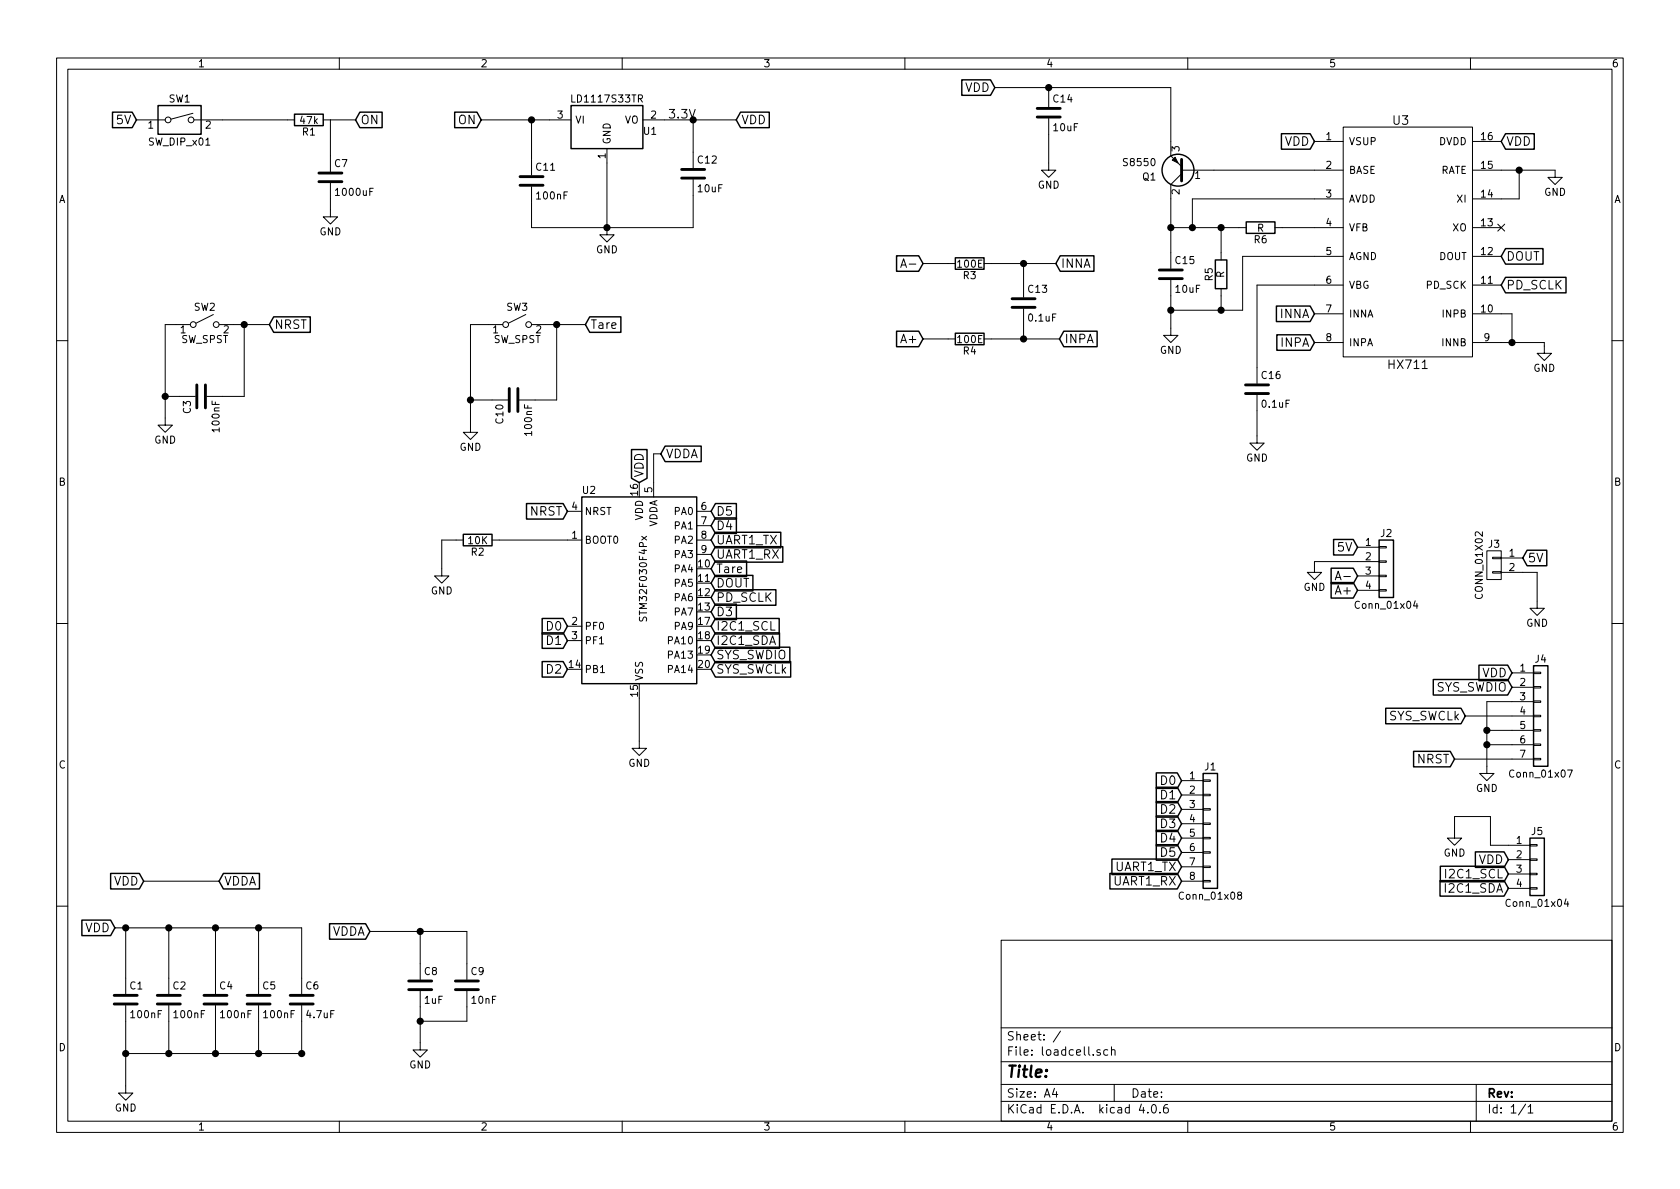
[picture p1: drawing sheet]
EESchema Schematic File Version 2
LIBS:power
LIBS:device
LIBS:transistors
LIBS:conn
LIBS:linear
LIBS:regul
LIBS:74xx
LIBS:cmos4000
LIBS:adc-dac
LIBS:memory
LIBS:xilinx
LIBS:microcontrollers
LIBS:dsp
LIBS:microchip
LIBS:analog_switches
LIBS:motorola
LIBS:texas
LIBS:intel
LIBS:audio
LIBS:interface
LIBS:digital-audio
LIBS:philips
LIBS:display
LIBS:cypress
LIBS:siliconi
LIBS:opto
LIBS:atmel
LIBS:contrib
LIBS:valves
LIBS:custom_component
LIBS:dac
LIBS:MCU_ST_STM32F0
LIBS:Switch
LIBS:switches
LIBS:loadcell-cache
EELAYER 25 0
EELAYER END
$Descr A4 11693 8268
encoding utf-8
Sheet 1 1
Title ""
Date ""
Rev ""
Comp ""
Comment1 ""
Comment2 ""
Comment3 ""
Comment4 ""
$EndDescr
$Comp
L HX711 U3
U 1 1
P 9750 1675
F 0 "U3" H 9750 2525 60  0000 C CNN
F 1 "HX711" H 9800 825 60  0000 C CNN
F 2 "Housings_SSOP:SOP-16_4.4x10.4mm_Pitch1.27mm" H 10050 1275 60  0001 C CNN
F 3 "" H 10050 1275 60  0001 C CNN
	1    9750 1675
	1    0    0    -1  
$EndComp
$Comp
L Q_PNP_BCE Q1
U 1 1
P 8250 1175
F 0 "Q1" H 8450 1225 50  0000 L CNN
F 1 "S8550" H 8450 1125 50  0000 L CNN
F 2 "TO_SOT_Packages_SMD:SOT-23" H 8450 1275 50  0001 C CNN
F 3 "" H 8250 1175 50  0001 C CNN
	1    8250 1175
	-1   0    0    1   
$EndComp
$Comp
L LD1117S33TR U1
U 1 1
P 4225 875
F 0 "U1" H 4525 850 50  0000 C CNN
F 1 "LD1117S33TR" H 4225 1075 50  0000 C CNN
F 2 "TO_SOT_Packages_SMD:SOT-223" H 4225 975 50  0001 C CNN
F 3 "" H 4225 875 50  0001 C CNN
	1    4225 875 
	1    0    0    -1  
$EndComp
$Comp
L CONN_01X02 J3
U 1 1
P 10400 3925
F 0 "J3" H 10400 4075 50  0000 C CNN
F 1 "CONN_01X02" V 10500 3925 50  0000 C CNN
F 2 "Pin_Headers:Pin_Header_Straight_1x02_Pitch2.54mm" H 10400 3925 50  0001 C CNN
F 3 "" H 10400 3925 50  0001 C CNN
	1    10400 3925
	-1   0    0    -1  
$EndComp
Text GLabel 10600 3875 2    60   Input ~ 0
5V
$Comp
L GND #PWR01
U 1 1
P 10700 4175
F 0 "#PWR01" H 10700 3925 50  0001 C CNN
F 1 "GND" H 10700 4025 50  0000 C CNN
F 2 "" H 10700 4175 50  0001 C CNN
F 3 "" H 10700 4175 50  0001 C CNN
	1    10700 4175
	1    0    0    -1  
$EndComp
Text GLabel 950  825  0    60   Input ~ 0
5V
$Comp
L GND #PWR02
U 1 1
P 4225 1575
F 0 "#PWR02" H 4225 1325 50  0001 C CNN
F 1 "GND" H 4225 1425 50  0000 C CNN
F 2 "" H 4225 1575 50  0001 C CNN
F 3 "" H 4225 1575 50  0001 C CNN
	1    4225 1575
	1    0    0    -1  
$EndComp
$Comp
L C C11
U 1 1
P 3700 1250
F 0 "C11" H 3725 1350 50  0000 L CNN
F 1 "100nF" H 3725 1150 50  0000 L CNN
F 2 "Capacitors_SMD:C_1206_HandSoldering" H 3738 1100 50  0001 C CNN
F 3 "" H 3700 1250 50  0001 C CNN
	1    3700 1250
	1    0    0    -1  
$EndComp
$Comp
L C C12
U 1 1
P 4825 1200
F 0 "C12" H 4850 1300 50  0000 L CNN
F 1 "10uF" H 4850 1100 50  0000 L CNN
F 2 "Capacitors_SMD:C_1206_HandSoldering" H 4863 1050 50  0001 C CNN
F 3 "" H 4825 1200 50  0001 C CNN
	1    4825 1200
	1    0    0    -1  
$EndComp
Text Label 4650 825  0    60   ~ 0
3.3V
Text GLabel 5125 825  2    60   Input ~ 0
VDD
Text GLabel 10450 975  2    60   Input ~ 0
VDD
Text GLabel 6925 600  0    60   Input ~ 0
VDD
$Comp
L C C14
U 1 1
P 7300 775
F 0 "C14" H 7325 875 50  0000 L CNN
F 1 "10uF" H 7325 675 50  0000 L CNN
F 2 "Capacitors_SMD:C_1206_HandSoldering" H 7338 625 50  0001 C CNN
F 3 "" H 7300 775 50  0001 C CNN
	1    7300 775 
	1    0    0    -1  
$EndComp
$Comp
L GND #PWR03
U 1 1
P 7300 1125
F 0 "#PWR03" H 7300 875 50  0001 C CNN
F 1 "GND" H 7300 975 50  0000 C CNN
F 2 "" H 7300 1125 50  0001 C CNN
F 3 "" H 7300 1125 50  0001 C CNN
	1    7300 1125
	1    0    0    -1  
$EndComp
Text GLabel 9150 975  0    60   Input ~ 0
VDD
Text GLabel 9450 4000 0    60   Input ~ 0
A-
Text GLabel 9450 4100 0    60   Input ~ 0
A+
$Comp
L C C15
U 1 1
P 8150 1900
F 0 "C15" H 8175 2000 50  0000 L CNN
F 1 "10uF" H 8175 1800 50  0000 L CNN
F 2 "Capacitors_SMD:C_1206_HandSoldering" H 8188 1750 50  0001 C CNN
F 3 "" H 8150 1900 50  0001 C CNN
	1    8150 1900
	1    0    0    -1  
$EndComp
$Comp
L GND #PWR04
U 1 1
P 8150 2275
F 0 "#PWR04" H 8150 2025 50  0001 C CNN
F 1 "GND" H 8150 2125 50  0000 C CNN
F 2 "" H 8150 2275 50  0001 C CNN
F 3 "" H 8150 2275 50  0001 C CNN
	1    8150 2275
	1    0    0    -1  
$EndComp
$Comp
L R R6
U 1 1
P 8775 1575
F 0 "R6" V 8855 1575 50  0000 C CNN
F 1 "R" V 8775 1575 50  0000 C CNN
F 2 "Resistors_SMD:R_1206_HandSoldering" V 8705 1575 50  0001 C CNN
F 3 "" H 8775 1575 50  0001 C CNN
	1    8775 1575
	0    1    1    0   
$EndComp
$Comp
L R R5
U 1 1
P 8500 1900
F 0 "R5" V 8580 1900 50  0000 C CNN
F 1 "R" V 8500 1900 50  0000 C CNN
F 2 "Resistors_SMD:R_1206_HandSoldering" V 8430 1900 50  0001 C CNN
F 3 "" H 8500 1900 50  0001 C CNN
	1    8500 1900
	-1   0    0    1   
$EndComp
$Comp
L C C16
U 1 1
P 8750 2700
F 0 "C16" H 8775 2800 50  0000 L CNN
F 1 "0.1uF" H 8775 2600 50  0000 L CNN
F 2 "Capacitors_SMD:C_1206_HandSoldering" H 8788 2550 50  0001 C CNN
F 3 "" H 8750 2700 50  0001 C CNN
	1    8750 2700
	1    0    0    -1  
$EndComp
$Comp
L GND #PWR05
U 1 1
P 8750 3025
F 0 "#PWR05" H 8750 2775 50  0001 C CNN
F 1 "GND" H 8750 2875 50  0000 C CNN
F 2 "" H 8750 3025 50  0001 C CNN
F 3 "" H 8750 3025 50  0001 C CNN
	1    8750 3025
	1    0    0    -1  
$EndComp
Text GLabel 9150 2175 0    60   Input ~ 0
INNA
Text GLabel 9150 2375 0    60   Input ~ 0
INPA
$Comp
L R R3
U 1 1
P 6750 1825
F 0 "R3" V 6830 1825 50  0000 C CNN
F 1 "100E" V 6750 1825 50  0000 C CNN
F 2 "Resistors_SMD:R_1206_HandSoldering" V 6680 1825 50  0001 C CNN
F 3 "" H 6750 1825 50  0001 C CNN
	1    6750 1825
	0    1    1    0   
$EndComp
$Comp
L R R4
U 1 1
P 6750 2350
F 0 "R4" V 6830 2350 50  0000 C CNN
F 1 "100E" V 6750 2350 50  0000 C CNN
F 2 "Resistors_SMD:R_1206_HandSoldering" V 6680 2350 50  0001 C CNN
F 3 "" H 6750 2350 50  0001 C CNN
	1    6750 2350
	0    1    1    0   
$EndComp
$Comp
L C C13
U 1 1
P 7125 2100
F 0 "C13" H 7150 2200 50  0000 L CNN
F 1 "0.1uF" H 7150 2000 50  0000 L CNN
F 2 "Capacitors_SMD:C_1206_HandSoldering" H 7163 1950 50  0001 C CNN
F 3 "" H 7125 2100 50  0001 C CNN
	1    7125 2100
	1    0    0    -1  
$EndComp
Text GLabel 6425 1825 0    60   Input ~ 0
A-
Text GLabel 6425 2350 0    60   Input ~ 0
A+
Text GLabel 7350 1825 2    60   Input ~ 0
INNA
Text GLabel 7375 2350 2    60   Input ~ 0
INPA
$Comp
L GND #PWR06
U 1 1
P 10825 1175
F 0 "#PWR06" H 10825 925 50  0001 C CNN
F 1 "GND" H 10825 1025 50  0000 C CNN
F 2 "" H 10825 1175 50  0001 C CNN
F 3 "" H 10825 1175 50  0001 C CNN
	1    10825 1175
	1    0    0    -1  
$EndComp
$Comp
L GND #PWR07
U 1 1
P 10750 2400
F 0 "#PWR07" H 10750 2150 50  0001 C CNN
F 1 "GND" H 10750 2250 50  0000 C CNN
F 2 "" H 10750 2400 50  0001 C CNN
F 3 "" H 10750 2400 50  0001 C CNN
	1    10750 2400
	1    0    0    -1  
$EndComp
Text GLabel 10450 1775 2    60   Input ~ 0
DOUT
Text GLabel 10450 1975 2    60   Input ~ 0
PD_SCLK
NoConn ~ 10450 1575
$Comp
L STM32F030F4Px U2
U 1 1
P 4450 4050
F 0 "U2" H 4050 4700 50  0000 L CNN
F 1 "STM32F030F4Px" V 4475 3775 50  0000 L CNN
F 2 "Housings_SSOP:SSOP-20_4.4x6.5mm_Pitch0.65mm" H 4050 3350 50  0001 R CNN
F 3 "" H 4450 4050 50  0001 C CNN
	1    4450 4050
	1    0    0    -1  
$EndComp
$Comp
L R R2
U 1 1
P 3325 3750
F 0 "R2" V 3405 3750 50  0000 C CNN
F 1 "10K" V 3325 3750 50  0000 C CNN
F 2 "Resistors_SMD:R_1206_HandSoldering" V 3255 3750 50  0001 C CNN
F 3 "" H 3325 3750 50  0001 C CNN
	1    3325 3750
	0    1    1    0   
$EndComp
$Comp
L GND #PWR08
U 1 1
P 3075 3950
F 0 "#PWR08" H 3075 3700 50  0001 C CNN
F 1 "GND" H 3075 3800 50  0000 C CNN
F 2 "" H 3075 3950 50  0001 C CNN
F 3 "" H 3075 3950 50  0001 C CNN
	1    3075 3950
	1    0    0    -1  
$EndComp
$Comp
L C C1
U 1 1
P 875 6950
F 0 "C1" H 900 7050 50  0000 L CNN
F 1 "100nF" H 900 6850 50  0000 L CNN
F 2 "Capacitors_SMD:C_1206_HandSoldering" H 913 6800 50  0001 C CNN
F 3 "" H 875 6950 50  0001 C CNN
	1    875  6950
	1    0    0    -1  
$EndComp
$Comp
L C C2
U 1 1
P 1175 6950
F 0 "C2" H 1200 7050 50  0000 L CNN
F 1 "100nF" H 1200 6850 50  0000 L CNN
F 2 "Capacitors_SMD:C_1206_HandSoldering" H 1213 6800 50  0001 C CNN
F 3 "" H 1175 6950 50  0001 C CNN
	1    1175 6950
	1    0    0    -1  
$EndComp
$Comp
L C C4
U 1 1
P 1500 6950
F 0 "C4" H 1525 7050 50  0000 L CNN
F 1 "100nF" H 1525 6850 50  0000 L CNN
F 2 "Capacitors_SMD:C_1206_HandSoldering" H 1538 6800 50  0001 C CNN
F 3 "" H 1500 6950 50  0001 C CNN
	1    1500 6950
	1    0    0    -1  
$EndComp
$Comp
L C C5
U 1 1
P 1800 6950
F 0 "C5" H 1825 7050 50  0000 L CNN
F 1 "100nF" H 1825 6850 50  0000 L CNN
F 2 "Capacitors_SMD:C_1206_HandSoldering" H 1838 6800 50  0001 C CNN
F 3 "" H 1800 6950 50  0001 C CNN
	1    1800 6950
	1    0    0    -1  
$EndComp
Text GLabel 800  6450 0    60   Input ~ 0
VDD
$Comp
L GND #PWR09
U 1 1
P 875 7550
F 0 "#PWR09" H 875 7300 50  0001 C CNN
F 1 "GND" H 875 7400 50  0000 C CNN
F 2 "" H 875 7550 50  0001 C CNN
F 3 "" H 875 7550 50  0001 C CNN
	1    875  7550
	1    0    0    -1  
$EndComp
$Comp
L C C6
U 1 1
P 2100 6950
F 0 "C6" H 2125 7050 50  0000 L CNN
F 1 "4.7uF" H 2125 6850 50  0000 L CNN
F 2 "Capacitors_SMD:C_1206_HandSoldering" H 2138 6800 50  0001 C CNN
F 3 "" H 2100 6950 50  0001 C CNN
	1    2100 6950
	1    0    0    -1  
$EndComp
$Comp
L C C9
U 1 1
P 3250 6850
F 0 "C9" H 3275 6950 50  0000 L CNN
F 1 "10nF" H 3275 6750 50  0000 L CNN
F 2 "Capacitors_SMD:C_1206_HandSoldering" H 3288 6700 50  0001 C CNN
F 3 "" H 3250 6850 50  0001 C CNN
	1    3250 6850
	1    0    0    -1  
$EndComp
$Comp
L C C8
U 1 1
P 2925 6850
F 0 "C8" H 2950 6950 50  0000 L CNN
F 1 "1uF" H 2950 6750 50  0000 L CNN
F 2 "Capacitors_SMD:C_1206_HandSoldering" H 2963 6700 50  0001 C CNN
F 3 "" H 2925 6850 50  0001 C CNN
	1    2925 6850
	1    0    0    -1  
$EndComp
Text GLabel 2575 6475 0    60   Input ~ 0
VDDA
$Comp
L GND #PWR010
U 1 1
P 2925 7250
F 0 "#PWR010" H 2925 7000 50  0001 C CNN
F 1 "GND" H 2925 7100 50  0000 C CNN
F 2 "" H 2925 7250 50  0001 C CNN
F 3 "" H 2925 7250 50  0001 C CNN
	1    2925 7250
	1    0    0    -1  
$EndComp
Text GLabel 4450 3350 1    60   Input ~ 0
VDD
Text GLabel 4600 3150 2    60   Input ~ 0
VDDA
$Comp
L C C3
U 1 1
P 1400 2750
F 0 "C3" H 1425 2850 50  0000 L CNN
F 1 "100nF" H 1425 2650 50  0000 L CNN
F 2 "Capacitors_SMD:C_1206_HandSoldering" H 1438 2600 50  0001 C CNN
F 3 "" H 1400 2750 50  0001 C CNN
	1    1400 2750
	0    -1   1    0   
$EndComp
$Comp
L GND #PWR011
U 1 1
P 1150 2900
F 0 "#PWR011" H 1150 2650 50  0001 C CNN
F 1 "GND" H 1150 2750 50  0000 C CNN
F 2 "" H 1150 2900 50  0001 C CNN
F 3 "" H 1150 2900 50  0001 C CNN
	1    1150 2900
	1    0    0    -1  
$EndComp
Text GLabel 3950 3550 0    60   Input ~ 0
NRST
Text GLabel 4950 4650 2    60   Input ~ 0
SYS_SWCLk
Text GLabel 4950 4550 2    60   Input ~ 0
SYS_SWDIO
Text GLabel 4950 4350 2    60   Input ~ 0
I2C1_SCL
Text GLabel 4950 4450 2    60   Input ~ 0
I2C1_SDA
Text GLabel 4950 3750 2    60   Input ~ 0
UART1_TX
Text GLabel 4950 3850 2    60   Input ~ 0
UART1_RX
Text GLabel 9450 3800 0    60   Input ~ 0
5V
$Comp
L GND #PWR012
U 1 1
P 9150 3925
F 0 "#PWR012" H 9150 3675 50  0001 C CNN
F 1 "GND" H 9150 3775 50  0000 C CNN
F 2 "" H 9150 3925 50  0001 C CNN
F 3 "" H 9150 3925 50  0001 C CNN
	1    9150 3925
	1    0    0    -1  
$EndComp
$Comp
L GND #PWR013
U 1 1
P 4450 5150
F 0 "#PWR013" H 4450 4900 50  0001 C CNN
F 1 "GND" H 4450 5000 50  0000 C CNN
F 2 "" H 4450 5150 50  0001 C CNN
F 3 "" H 4450 5150 50  0001 C CNN
	1    4450 5150
	1    0    0    -1  
$EndComp
Text GLabel 10525 4675 0    60   Input ~ 0
VDD
$Comp
L GND #PWR014
U 1 1
P 10350 5325
F 0 "#PWR014" H 10350 5075 50  0001 C CNN
F 1 "GND" H 10350 5175 50  0000 C CNN
F 2 "" H 10350 5325 50  0001 C CNN
F 3 "" H 10350 5325 50  0001 C CNN
	1    10350 5325
	1    0    0    -1  
$EndComp
Text GLabel 10525 4775 0    60   Input ~ 0
SYS_SWDIO
Text GLabel 10200 4975 0    60   Input ~ 0
SYS_SWCLk
$Comp
L Conn_01x07 J4
U 1 1
P 10725 4975
F 0 "J4" H 10725 5375 50  0000 C CNN
F 1 "Conn_01x07" H 10725 4575 50  0000 C CNN
F 2 "Pin_Headers:Pin_Header_Straight_1x07_Pitch2.54mm" H 10725 4975 50  0001 C CNN
F 3 "" H 10725 4975 50  0001 C CNN
	1    10725 4975
	1    0    0    -1  
$EndComp
Text GLabel 10125 5275 0    60   Input ~ 0
NRST
Text GLabel 2475 825  2    60   Input ~ 0
ON
Text GLabel 3350 825  0    60   Input ~ 0
ON
$Comp
L R R1
U 1 1
P 2150 825
F 0 "R1" V 2230 825 50  0000 C CNN
F 1 "47k" V 2150 825 50  0000 C CNN
F 2 "Resistors_SMD:R_1206_HandSoldering" V 2080 825 50  0001 C CNN
F 3 "" H 2150 825 50  0001 C CNN
	1    2150 825 
	0    1    1    0   
$EndComp
$Comp
L C C7
U 1 1
P 2300 1225
F 0 "C7" H 2325 1325 50  0000 L CNN
F 1 "1000uF" H 2325 1125 50  0000 L CNN
F 2 "Capacitors_SMD:C_1206_HandSoldering" H 2338 1075 50  0001 C CNN
F 3 "" H 2300 1225 50  0001 C CNN
	1    2300 1225
	1    0    0    -1  
$EndComp
$Comp
L GND #PWR015
U 1 1
P 2300 1450
F 0 "#PWR015" H 2300 1200 50  0001 C CNN
F 1 "GND" H 2300 1300 50  0000 C CNN
F 2 "" H 2300 1450 50  0001 C CNN
F 3 "" H 2300 1450 50  0001 C CNN
	1    2300 1450
	1    0    0    -1  
$EndComp
Text GLabel 1875 2250 2    60   Input ~ 0
NRST
$Comp
L C C10
U 1 1
P 3575 2775
F 0 "C10" H 3600 2875 50  0000 L CNN
F 1 "100nF" H 3600 2675 50  0000 L CNN
F 2 "Capacitors_SMD:C_1206_HandSoldering" H 3613 2625 50  0001 C CNN
F 3 "" H 3575 2775 50  0001 C CNN
	1    3575 2775
	0    -1   1    0   
$EndComp
Text GLabel 4075 2250 2    60   Input ~ 0
Tare
$Comp
L GND #PWR016
U 1 1
P 3275 2950
F 0 "#PWR016" H 3275 2700 50  0001 C CNN
F 1 "GND" H 3275 2800 50  0000 C CNN
F 2 "" H 3275 2950 50  0001 C CNN
F 3 "" H 3275 2950 50  0001 C CNN
	1    3275 2950
	1    0    0    -1  
$EndComp
Connection ~ 3875 2250
Wire Wire Line
	3875 2775 3725 2775
Wire Wire Line
	3875 2250 3875 2775
Wire Wire Line
	3800 2250 4075 2250
Wire Wire Line
	3275 2775 3425 2775
Wire Wire Line
	3275 2250 3275 2950
Wire Wire Line
	2475 825  2300 825 
Wire Wire Line
	2300 1375 2300 1450
Wire Wire Line
	2300 825  2300 1075
Wire Wire Line
	1225 2250 1150 2250
Connection ~ 1700 2250
Wire Wire Line
	1625 2250 1875 2250
Connection ~ 1150 2750
Wire Wire Line
	1150 2250 1150 2900
Wire Wire Line
	1700 2250 1700 2750
Wire Wire Line
	10525 5275 10125 5275
Wire Wire Line
	10525 4975 10200 4975
Connection ~ 10350 5075
Wire Wire Line
	10525 5075 10350 5075
Connection ~ 10350 5175
Wire Wire Line
	10525 4875 10350 4875
Wire Wire Line
	10350 4875 10350 5325
Wire Wire Line
	10350 5175 10525 5175
Connection ~ 1800 6450
Connection ~ 1500 6450
Connection ~ 1175 6450
Connection ~ 875  6450
Wire Wire Line
	800  6450 2100 6450
Wire Wire Line
	875  7325 2100 7325
Wire Wire Line
	1150 2750 1250 2750
Wire Wire Line
	1700 2750 1550 2750
Connection ~ 2100 7325
Connection ~ 2925 7100
Wire Wire Line
	3250 7100 2925 7100
Wire Wire Line
	3250 7000 3250 7100
Connection ~ 2925 6475
Wire Wire Line
	3250 6475 3250 6700
Wire Wire Line
	2925 7000 2925 7250
Wire Wire Line
	2925 6475 2925 6700
Wire Wire Line
	2575 6475 3250 6475
Connection ~ 1800 7325
Wire Wire Line
	2100 7325 2100 7100
Wire Wire Line
	2100 6450 2100 6800
Wire Wire Line
	4450 4850 4450 5150
Connection ~ 1500 7325
Wire Wire Line
	1800 7325 1800 7100
Connection ~ 1175 7325
Wire Wire Line
	1500 7325 1500 7100
Connection ~ 875  7325
Wire Wire Line
	1175 7100 1175 7325
Wire Wire Line
	875  7100 875  7550
Wire Wire Line
	1800 6450 1800 6800
Wire Wire Line
	1500 6450 1500 6800
Wire Wire Line
	1175 6450 1175 6800
Wire Wire Line
	875  6450 875  6800
Wire Wire Line
	3075 3750 3075 3950
Wire Wire Line
	3175 3750 3075 3750
Wire Wire Line
	3950 3750 3475 3750
Connection ~ 10525 2375
Wire Wire Line
	10525 2175 10525 2375
Wire Wire Line
	10450 2175 10525 2175
Wire Wire Line
	10450 2375 10750 2375
Wire Wire Line
	10750 2375 10750 2400
Connection ~ 10575 1175
Wire Wire Line
	10575 1375 10575 1175
Wire Wire Line
	10450 1375 10575 1375
Wire Wire Line
	10450 1175 10825 1175
Connection ~ 7125 2350
Connection ~ 7125 1825
Wire Wire Line
	6425 2350 6600 2350
Wire Wire Line
	6425 1825 6600 1825
Wire Wire Line
	6900 2350 7375 2350
Wire Wire Line
	7125 2250 7125 2350
Wire Wire Line
	7125 1825 7125 1950
Wire Wire Line
	6900 1825 7350 1825
Wire Wire Line
	8750 3025 8750 2850
Wire Wire Line
	8750 1975 8750 2550
Wire Wire Line
	9150 1975 8750 1975
Connection ~ 8500 2150
Wire Wire Line
	8650 2150 8650 1775
Wire Wire Line
	8650 1775 9150 1775
Connection ~ 8150 2150
Wire Wire Line
	8150 2150 8650 2150
Wire Wire Line
	8500 2050 8500 2150
Wire Wire Line
	8150 2050 8150 2275
Connection ~ 8500 1575
Wire Wire Line
	8500 1575 8500 1750
Connection ~ 8300 1575
Connection ~ 8150 1575
Wire Wire Line
	8150 1575 8625 1575
Wire Wire Line
	8300 1375 8300 1575
Wire Wire Line
	9150 1375 8300 1375
Wire Wire Line
	9150 1575 8925 1575
Wire Wire Line
	8150 1375 8150 1750
Wire Wire Line
	7300 1125 7300 925 
Connection ~ 7300 600 
Wire Wire Line
	8150 600  8150 975 
Wire Wire Line
	7300 600  7300 625 
Wire Wire Line
	6925 600  8150 600 
Wire Wire Line
	9150 1175 8450 1175
Connection ~ 4825 825 
Wire Wire Line
	4225 1125 4225 1575
Connection ~ 4225 1575
Wire Wire Line
	4825 1575 4825 1350
Wire Wire Line
	3700 1575 4825 1575
Wire Wire Line
	3700 1400 3700 1575
Wire Wire Line
	4625 825  5125 825 
Wire Wire Line
	4825 1050 4825 825 
Connection ~ 3700 825 
Wire Wire Line
	3700 1100 3700 825 
Wire Wire Line
	3350 825  3825 825 
Wire Wire Line
	10700 3975 10600 3975
Wire Wire Line
	10700 4175 10700 3975
Wire Wire Line
	3400 2250 3275 2250
Connection ~ 3275 2775
Text GLabel 4950 3950 2    60   Input ~ 0
Tare
Text GLabel 3950 4350 0    60   Input ~ 0
D0
Text GLabel 3950 4450 0    60   Input ~ 0
D1
Text GLabel 3950 4650 0    60   Input ~ 0
D2
Text GLabel 4950 4250 2    60   Input ~ 0
D3
Text GLabel 4950 3650 2    60   Input ~ 0
D4
Text GLabel 4950 3550 2    60   Input ~ 0
D5
Text GLabel 8225 5425 0    60   Input ~ 0
D0
Text GLabel 8225 5525 0    60   Input ~ 0
D1
Text GLabel 8225 5625 0    60   Input ~ 0
D2
Text GLabel 8225 5725 0    60   Input ~ 0
D3
Text GLabel 8225 5825 0    60   Input ~ 0
D4
Text GLabel 8225 5925 0    60   Input ~ 0
D5
Text GLabel 4950 4050 2    60   Input ~ 0
DOUT
Text GLabel 4950 4150 2    60   Input ~ 0
PD_SCLK
$Comp
L Conn_01x04 J5
U 1 1
P 10700 5975
F 0 "J5" H 10700 6175 50  0000 C CNN
F 1 "Conn_01x04" H 10700 5675 50  0000 C CNN
F 2 "Pin_Headers:Pin_Header_Straight_1x04_Pitch2.54mm" H 10700 5975 50  0001 C CNN
F 3 "" H 10700 5975 50  0001 C CNN
	1    10700 5975
	1    0    0    -1  
$EndComp
Text GLabel 10500 5975 0    60   Input ~ 0
VDD
Text GLabel 10500 6075 0    60   Input ~ 0
I2C1_SCL
Text GLabel 10500 6175 0    60   Input ~ 0
I2C1_SDA
$Comp
L GND #PWR017
U 1 1
P 10125 5775
F 0 "#PWR017" H 10125 5525 50  0001 C CNN
F 1 "GND" H 10125 5625 50  0000 C CNN
F 2 "" H 10125 5775 50  0001 C CNN
F 3 "" H 10125 5775 50  0001 C CNN
	1    10125 5775
	1    0    0    -1  
$EndComp
Wire Wire Line
	10500 5875 10375 5875
Wire Wire Line
	10375 5875 10375 5675
Wire Wire Line
	10375 5675 10125 5675
Wire Wire Line
	10125 5675 10125 5775
$Comp
L Conn_01x04 J2
U 1 1
P 9650 3900
F 0 "J2" H 9650 4100 50  0000 C CNN
F 1 "Conn_01x04" H 9650 3600 50  0000 C CNN
F 2 "Pin_Headers:Pin_Header_Straight_1x04_Pitch2.54mm" H 9650 3900 50  0001 C CNN
F 3 "" H 9650 3900 50  0001 C CNN
	1    9650 3900
	1    0    0    -1  
$EndComp
Wire Wire Line
	9450 3900 9150 3900
Wire Wire Line
	9150 3900 9150 3925
$Comp
L Conn_01x08 J1
U 1 1
P 8425 5725
F 0 "J1" H 8425 6125 50  0000 C CNN
F 1 "Conn_01x08" H 8425 5225 50  0000 C CNN
F 2 "Pin_Headers:Pin_Header_Straight_1x08_Pitch2.54mm" H 8425 5725 50  0001 C CNN
F 3 "" H 8425 5725 50  0001 C CNN
	1    8425 5725
	1    0    0    -1  
$EndComp
Text GLabel 8225 6025 0    60   Input ~ 0
UART1_TX
Text GLabel 8225 6125 0    60   Input ~ 0
UART1_RX
Wire Wire Line
	4550 3350 4550 3150
Wire Wire Line
	4550 3150 4600 3150
Wire Wire Line
	2000 825  1550 825 
$Comp
L SW_DIP_x01 SW1
U 1 1
P 1250 825
F 0 "SW1" H 1250 975 50  0000 C CNN
F 1 "SW_DIP_x01" H 1250 675 50  0000 C CNN
F 2 "Buttons_Switches_SMD:SW_DIP_x1_W5.08mm_Slide_Copal_CHS-A" H 1250 825 50  0001 C CNN
F 3 "" H 1250 825 50  0001 C CNN
	1    1250 825 
	1    0    0    -1  
$EndComp
$Comp
L SW_SPST SW2
U 1 1
P 1425 2250
F 0 "SW2" H 1425 2375 50  0000 C CNN
F 1 "SW_SPST" H 1425 2150 50  0000 C CNN
F 2 "Buttons_Switches_SMD:SW_SPST_B3U-1000P" H 1425 2250 50  0001 C CNN
F 3 "" H 1425 2250 50  0001 C CNN
	1    1425 2250
	1    0    0    -1  
$EndComp
$Comp
L SW_SPST SW3
U 1 1
P 3600 2250
F 0 "SW3" H 3600 2375 50  0000 C CNN
F 1 "SW_SPST" H 3600 2150 50  0000 C CNN
F 2 "Buttons_Switches_SMD:SW_SPST_B3U-1000P" H 3600 2250 50  0001 C CNN
F 3 "" H 3600 2250 50  0001 C CNN
	1    3600 2250
	1    0    0    -1  
$EndComp
Text GLabel 1000 6125 0    60   Input ~ 0
VDD
Text GLabel 1525 6125 2    60   Input ~ 0
VDDA
Wire Wire Line
	1525 6125 1000 6125
$EndSCHEMATC
